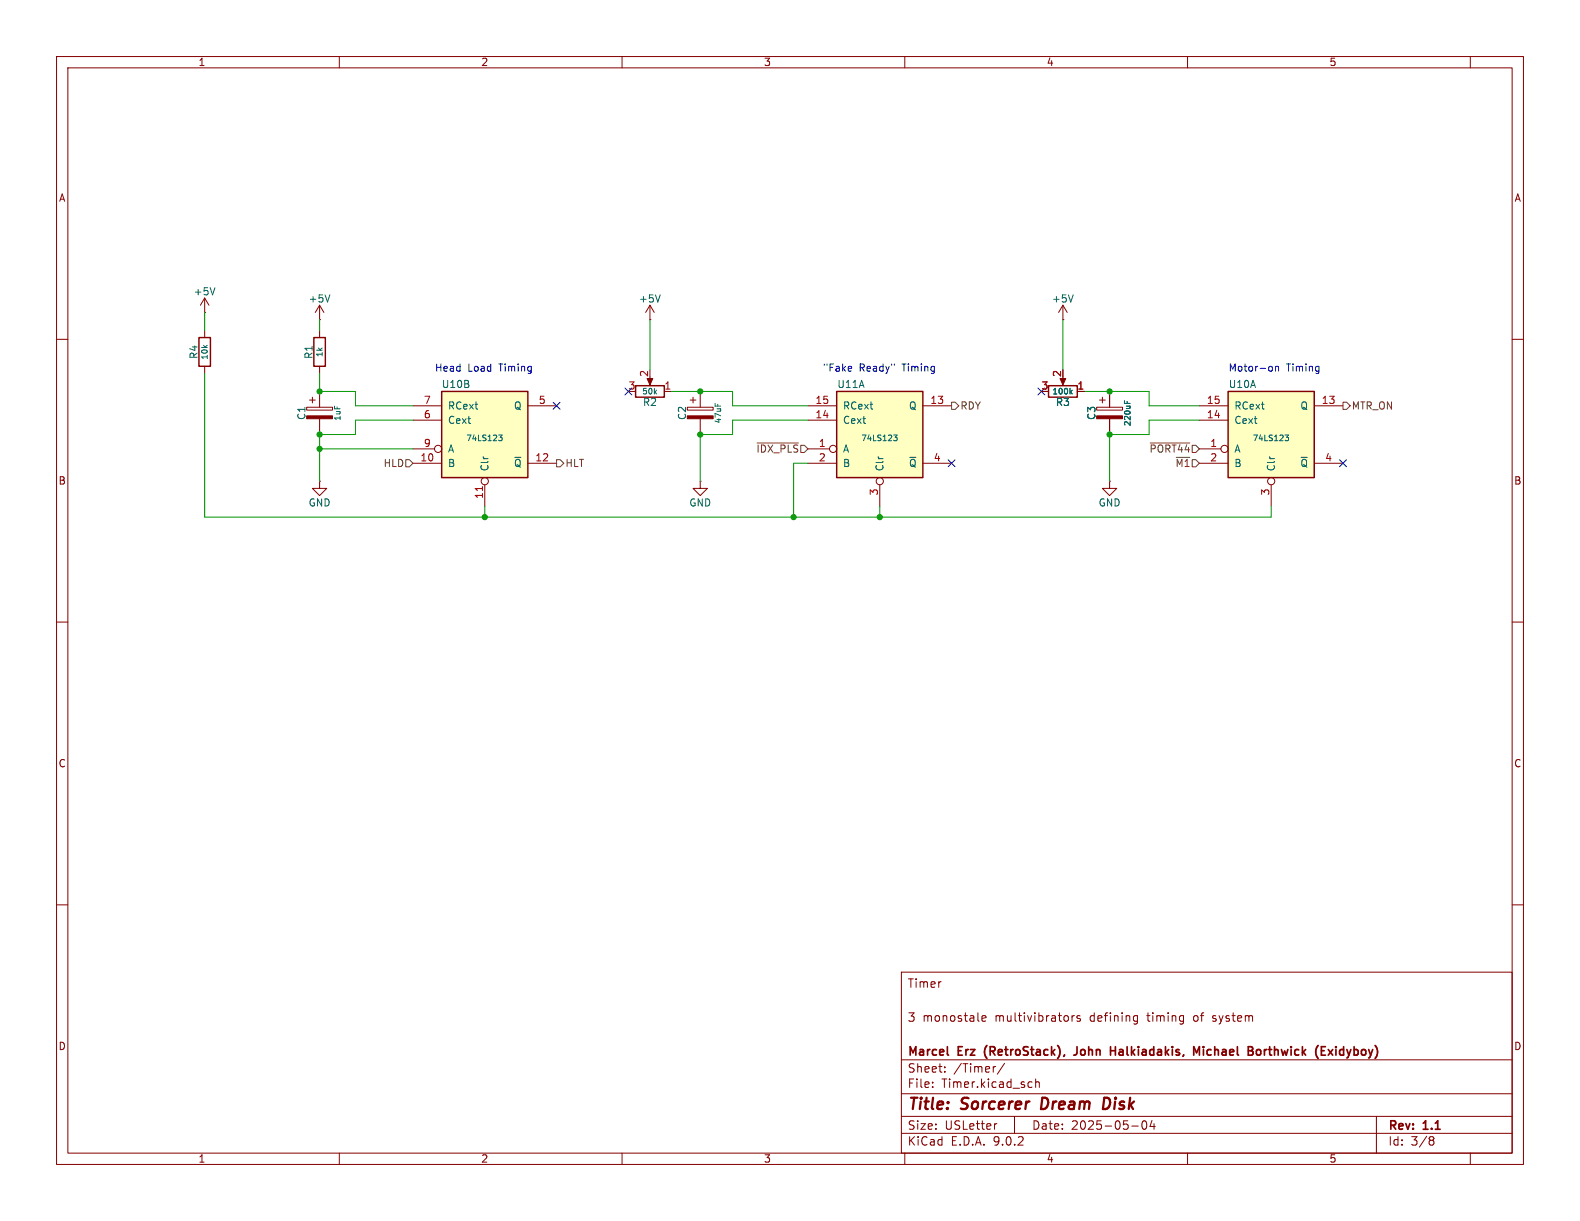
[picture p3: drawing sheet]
<svg xmlns="http://www.w3.org/2000/svg" width="279mm" height="216mm" viewBox="0 0 279 216" stroke-linecap="round" stroke-linejoin="round" font-family="sans-serif">
<g fill="none" stroke="#840000" stroke-width=".18">
<path d="M10 10h259.4v195.9h-259.4zM12 12h255.4v191.9h-255.4zM60 10v2M110 10v2M160 10v2M210 10v2M260 10v2M10 60h2M267.4 60h2M10 110h2M267.4 110h2M10 160h2"/>
<path d="M159.4 171.9h108v32h-108zM189.6 179.6v1M190 179.6l-.3 .1-.1 .2M191 179.7l-.4-.1-.2 .2 .1 .2 .5 .2v.3h-.6M200.7 179.6l.4 .1M201.1 179.6v1.2l-.1 .2-.4 .1M267.4 160h2M159.4 197.4h108M159.4 193.4h108M159.4 187.4h108M164.9 192.1v.2M164.9 191.4v.1"/>
<path d="M167.1 189.4v.2M167.1 188.7v.1M173.6 180.1l.8-.2-.1-.2-.4-.1-.3 .2 .1 .7h.6M176.1 188.6l-.3 .1M176.3 198.7l-.3 .1M177.6 188l-1.2 1.9M179.4 197.4v3M182.1 191.3l.4 .1M182.5 192.2l-.4 .1M183.1 191.4l.3-.1 .3 .1 .1 .9M183.1 190.8v1.5M200.1 199.1h1.2"/>
<path d="M201.1 180.5l-.4 .1M202.1 198.3l.2-.1a.81 .81 0 0 1 .6 .6 .81 .81 0 0 1-.3 .8l-.2 .1a.81 .81 0 0 1-.3-1.4zM203.7 198.1l-.3 1.1h.9M204.1 198.7v1M243.4 197.4v6.5M60 203.9v2M110 203.9v2M159.4 200.4h108M160 203.9v2M210 203.9v2M253 201l.4 .1 .2 .2-.3 .3M253 201.6h.3"/>
<path d="M253.3 201.6l.2 .2 .1 .4-.2 .2-.4 .1M260 203.9v2"/>
</g>
<path d="M184.3 194.1l-.2 2h.5M196 194.2l-.7-.1-.3 2h.5l.5-.3" fill="none" stroke="#840000" stroke-width=".4"/>
<path d="M167.6 186.5l.1 .1M174.2 185.5v1M190.5 185.1v1a.48 .48 0 0 1-.6 .5M196.4 185.8h.8M197.2 185.1v1.5M211.1 186.6v-1.5l.5 1 .5-1v1.5M212.8 185.1v.1M212.8 185.6v1M222.3 185.6h.4l.3 .3v.4l-.3 .3-.4-.1-.1-.2v-.4zM234.9 185.6l.8 1M235.7 185.6l-.8 1" fill="none" stroke="#840000" stroke-width=".3"/>
<path d="M148 69.2h15.2v15.3h-15.2z" fill="#ffffc2"/>
<path d="M35.2 59.7h2v5.1h-2zM148 69.2h15.2v15.3h-15.2z" fill="none" stroke="#840000" stroke-width=".25"/>
<g fill="none" stroke="#840000" stroke-width=".18">
<path d="M36.2 58.4v1.3M56.5 56.5h.1M56.5 54l-.7 1.2M56.5 54l.8 1.2M56.5 54v2.5M36.2 64.8v1.2M121.5 72h4.6v.5h-4.6zM122 70.7h1.1M122.6 70.2v1M123.8 69.2v2.8M123.8 74v2.8M142.9 71.8h5.1"/>
<path d="M142.9 74.3h5.1M142.9 79.4h3.8M163.2 71.8h5.1M123.8 85.1v1.3h1.3l-1.3 1.2-1.2-1.2h1.2M123.8 85.1h.1M142.9 81.9h5.1M155.6 85.7v3.8M163.2 81.9h5.1"/>
<circle cx="147.3" cy="79.4" r=".63"/>
<circle cx="155.6" cy="85.1" r=".63"/>
</g>
<path d="M58.3 52.1l-.4 1.3M126.5 71.3v.5M158 76.9h.6l-.3 .4 .3 .1v.3l-.1 .2h-.3" fill="none" stroke="#006464" stroke-width=".18"/>
<path d="M121.5 73.5h4.6v.5h-4.6z" fill="#840000" stroke="#840000" stroke-width=".18"/>
<path d="M217.2 69.2h15.2v15.3h-15.2z" fill="#ffffc2"/>
<path d="M55.5 59.7h2v5.1h-2zM217.2 69.2h15.2v15.3h-15.2z" fill="none" stroke="#840000" stroke-width=".25"/>
<g fill="none" stroke="#840000" stroke-width=".18">
<path d="M36.2 55.2h.1M36.2 52.7l-.8 1.3M36.2 52.7l.8 1.3M36.2 52.7v2.5M56.5 58.4v1.3M54.2 72h4.6v.5h-4.6zM54.7 70.7h1.1M55.2 70.2v1M56.5 64.8v1.2M56.5 69.2v2.8M56.5 74v2.8M212.1 71.8h5.1"/>
<path d="M212.1 74.3h5.1M212.1 79.4h3.8M232.4 71.8h5.1M56.5 85.1v1.3h1.3l-1.3 1.2-1.3-1.2h1.3M56.5 85.1h.1M196.2 85.1v1.3h1.3l-1.3 1.2-1.3-1.2h1.3M196.2 85.1h.1M212.1 81.9h5.1M224.8 85.7v3.8M232.4 81.9h5.1"/>
<circle cx="216.5" cy="79.4" r=".63"/>
<circle cx="224.8" cy="85.1" r=".63"/>
</g>
<path d="M38 50.9l-.4 1.2M227.2 76.9h.7l-.4 .4 .3 .1 .1 .3-.2 .2h-.3" fill="none" stroke="#006464" stroke-width=".18"/>
<path d="M54.2 73.5h4.6v.5h-4.6z" fill="#840000" stroke="#840000" stroke-width=".18"/>
<path d="M78.1 69.2h15.2v15.3h-15.2z" fill="#ffffc2"/>
<path d="M78.1 69.2h15.2v15.3h-15.2zM112.4 68.2h5.1v2h-5.1zM185.4 68.2h5.1v2h-5.1z" fill="none" stroke="#840000" stroke-width=".25"/>
<g fill="none" stroke="#840000" stroke-width=".18">
<path d="M114.9 56.5h.1M114.9 54l-.7 1.2M114.9 54l.8 1.2M114.9 54v2.5M188 56.5h.1M188 54l-.8 1.2M188 54l.7 1.2M188 54v2.5M73 71.8h5.1M73 74.3h5.1M73 79.4h3.8M93.3 71.8h5.1"/>
<path d="M114.9 66.7v1M117.5 69.2h1.2M188 66.7v1M190.5 69.2h1.3M193.9 72h4.6v.5h-4.6zM194.4 70.7h1.1M194.9 70.2v1M196.2 69.2v2.8M196.2 74v2.8M73 81.9h5.1M85.7 85.7v3.8M93.3 81.9h5.1"/>
<circle cx="77.5" cy="79.4" r=".63"/>
<circle cx="85.7" cy="85.1" r=".63"/>
</g>
<path d="M85.3 86v.8" fill="none" stroke="#a90000" stroke-width=".18"/>
<path d="M116.7 52.1l-.4 1.3M189.8 52.1l-.4 1.3M88.2 76.9h.6l-.3 .4 .2 .1 .1 .3-.2 .2h-.3M189.3 69.3l.3 .4M189.6 69l-.4 .4M198.8 70.9v.4M199.3 71v.3" fill="none" stroke="#006464" stroke-width=".18"/>
<g fill="#840000" stroke="#840000" stroke-width=".18">
<path d="M114.4 66.9h1l-.5 1.2z"/>
<path d="M193.9 73.5h4.6v.5h-4.6z"/>
<path d="M187.5 66.9h1l-.5 1.2z"/>
</g>
<path d="M133.9 78.3h7.3M168.3 71.1h.6l.6 .7-.6 .6h-.6zM203.4 78.3h7M237.5 71.1h.6l.7 .7-.7 .6h-.6zM71.8 81.3h.6l.6 .6-.6 .7h-.6zM98.4 81.3h.7l.6 .6-.6 .7h-.7z" fill="none" stroke="#725600" stroke-width=".18"/>
<g fill="none" stroke="#009600" stroke-width=".18">
<path d="M36.2 55.2v3.2M56.5 56.5v1.9M114.9 56.5v8.9M188 56.5v8.9M36.2 66v25.4h188.6v-1.9M56.5 66v3.2h6.4v2.6h10.1M56.5 79.4h16.5M73 74.3h-10.1v2.5h-6.4v8.3M118.7 69.2h10.8v2.6h13.4M142.9 74.3h-13.4v2.5h-5.7v8.3M191.8 69.2h11.4v2.6h8.9M212.1 74.3h-8.9v2.5h-7v8.3"/>
<path d="M85.7 89.5v1.9M142.9 81.9h-2.6v9.5M155.6 89.5v1.9"/>
</g>
<path d="M97.8 71.1l1.2 1.3M99 71.1l-1.2 1.3M110.5 68.6l1.2 1.2M111.7 68.6l-1.2 1.2M183.5 68.6l1.3 1.2M184.8 68.6l-1.3 1.2M167.7 81.3l1.2 1.2M168.9 81.3l-1.2 1.2M236.9 81.3l1.2 1.2M238.1 81.3l-1.2 1.2" fill="none" stroke="#000084" stroke-width=".18"/>
<path d="M150.4 64.8l.2 .3-.6 .1M150.5 65.6h-.1M224.6 64.8h.3l.1 .2v.5l-.4 .1M225.6 64.9l.1-.1h.3l.1 .8M225.6 64.8v.8" fill="none" stroke="#0000c2" stroke-width=".18"/>
<g fill="#009600" stroke="#009600" stroke-width=".18">
<circle cx="140.3" cy="91.4" r=".46"/>
<circle cx="155.6" cy="91.4" r=".46"/>
<circle cx="196.2" cy="69.2" r=".46"/>
<circle cx="196.2" cy="76.8" r=".46"/>
<circle cx="123.8" cy="69.2" r=".46"/>
<circle cx="85.7" cy="91.4" r=".46"/>
<circle cx="56.5" cy="79.4" r=".46"/>
<circle cx="123.8" cy="76.8" r=".46"/>
<circle cx="56.5" cy="76.8" r=".46"/>
<circle cx="56.5" cy="69.2" r=".46"/>
</g>
<g font-size="2.8" fill="#840000">
<text x="160.4" y="196.8">Title:</text>
<text x="170.1" y="196.8">Sorcerer</text>
<text x="185" y="196.8">Dream</text>
<text x="196.7" y="196.8">Disk</text>
</g>
<g font-size="2.1" fill="#840000">
<text x="160.4" y="174.9">Timer</text>
<text x="160.4" y="180.9">3</text>
<text x="163.1" y="180.9">monostale</text>
<text x="176" y="180.9">multivibrators</text>
<text x="192.9" y="180.9">defining</text>
<text x="203.2" y="180.9">timing</text>
<text x="211.5" y="180.9">of</text>
<text x="215" y="180.9">system</text>
<text x="160.4" y="189.9">Sheet:</text>
<text x="160.4" y="187.1">Marcel</text>
<text x="168.6" y="189.9">/Timer/</text>
<text x="169.5" y="187.1">Erz</text>
<text x="174.7" y="187.1">(RetroStack),</text>
<text x="191.3" y="187.1">John</text>
<text x="198.2" y="187.1">Halkiadakis,</text>
<text x="213.5" y="187.1">Michael</text>
<text x="223.8" y="187.1">Borthwick</text>
<text x="236.3" y="187.1">(Exidyboy)</text>
<text x="160.4" y="192.6">File:</text>
<text x="166.5" y="192.6">Timer.kicad_sch</text>
<text x="160.4" y="202.8">KiCad</text>
<text x="160.4" y="200">Size:</text>
<text x="167.1" y="200">USLetter</text>
<text x="168.1" y="202.8">E.D.A.</text>
<text x="175.7" y="202.8">9.0.2</text>
<text x="182.4" y="200">Date:</text>
<text x="189.4" y="200">2025-05-04</text>
<text x="245.4" y="200.2">Rev:</text>
<text x="245.4" y="202.8">Id:</text>
<text x="249.5" y="202.8">3/8</text>
<text x="251.8" y="200.2">1.1</text>
</g>
<g font-size="1.8" fill="#840000">
<text x="35" y="11.9">1</text>
<text x="85" y="11.9">2</text>
<text x="135" y="11.9">3</text>
<text x="185" y="11.9">4</text>
<text x="235" y="11.9">5</text>
<text x="10.3" y="35.9">A</text>
<text x="267.7" y="35.9">A</text>
<text x="10.3" y="85.9">B</text>
<text x="267.7" y="85.9">B</text>
<text x="10.3" y="135.9">C</text>
<text x="267.7" y="135.9">C</text>
<text x="10.3" y="185.9">D</text>
<text x="267.7" y="185.9">D</text>
<text x="35" y="205.8">1</text>
<text x="85" y="205.8">2</text>
<text x="135" y="205.8">3</text>
<text x="185" y="205.8">4</text>
<text x="235" y="205.8">5</text>
</g>
<g font-size="1.8" fill="#006464">
<text x="34.2" y="52.4">+5V</text>
<text x="54.5" y="53.7">+5V</text>
<text x="112.9" y="53.7">+5V</text>
<text x="185.9" y="53.7">+5V</text>
<text x="35.2" y="63.6" transform="rotate(-90 35.2 63.6)">R4</text>
<text x="55.5" y="63.6" transform="rotate(-90 55.5 63.6)">R1</text>
<text x="78" y="68.8">U10B</text>
<text x="113.6" y="72">R2</text>
<text x="148" y="68.8">U11A</text>
<text x="186.6" y="72">R3</text>
<text x="217.2" y="68.8">U10A</text>
<text x="54.2" y="74.4" transform="rotate(-90 54.2 74.4)">C1</text>
<text x="79.1" y="72.6">RCext</text>
<text x="79.1" y="75.2">Cext</text>
<text x="90.8" y="72.6">Q</text>
<text x="121.5" y="74.4" transform="rotate(-90 121.5 74.4)">C2</text>
<text x="149" y="72.6">RCext</text>
<text x="149" y="75.2">Cext</text>
<text x="160.6" y="72.6">Q</text>
<text x="193.9" y="74.4" transform="rotate(-90 193.9 74.4)">C3</text>
<text x="218.2" y="72.6">RCext</text>
<text x="218.2" y="75.2">Cext</text>
<text x="229.9" y="72.6">Q</text>
<text x="79.1" y="80.2">A</text>
<text x="79.1" y="82.8">B</text>
<text x="86.6" y="83.4" transform="rotate(-90 86.6 83.4)">Clr</text>
<text x="90.8" y="82.8">~{Q}</text>
<text x="149" y="80.2">A</text>
<text x="149" y="82.8">B</text>
<text x="156.4" y="83.4" transform="rotate(-90 156.4 83.4)">Clr</text>
<text x="160.6" y="82.8">~{Q}</text>
<text x="218.2" y="80.2">A</text>
<text x="218.2" y="82.8">B</text>
<text x="225.7" y="83.4" transform="rotate(-90 225.7 83.4)">Clr</text>
<text x="229.9" y="82.8">~{Q}</text>
<text x="54.5" y="89.8">GND</text>
<text x="121.8" y="89.8">GND</text>
<text x="194.2" y="89.8">GND</text>
</g>
<g font-size="1.8" fill="#0000c2">
<text x="76.8" y="65.8">Head</text>
<text x="82.7" y="65.8">Load</text>
<text x="88.4" y="65.8">Timing</text>
<text x="145.4" y="65.8">&quot;Fake</text>
<text x="151.9" y="65.8">Ready&quot;</text>
<text x="159.7" y="65.8">Timing</text>
<text x="217.2" y="65.8">Motor-on</text>
<text x="227.5" y="65.8">Timing</text>
</g>
<g font-size="1.8" fill="#a90000">
<text x="74.9" y="71.5">7</text>
<text x="95.2" y="71.5">5</text>
<text x="111.1" y="69">3</text>
<text x="114.7" y="66.7" transform="rotate(-90 114.7 66.7)">2</text>
<text x="117.4" y="69">1</text>
<text x="144.1" y="71.5">15</text>
<text x="164.4" y="71.5">13</text>
<text x="184.1" y="69">3</text>
<text x="187.7" y="66.7" transform="rotate(-90 187.7 66.7)">2</text>
<text x="190.4" y="69">1</text>
<text x="213.3" y="71.5">15</text>
<text x="233.6" y="71.5">13</text>
<text x="74.9" y="74">6</text>
<text x="144.1" y="74">14</text>
<text x="213.3" y="74">14</text>
<text x="74.3" y="81.7">10</text>
<text x="74.9" y="79.1">9</text>
<text x="94.6" y="81.7">12</text>
<text x="144.7" y="79.1">1</text>
<text x="144.7" y="81.7">2</text>
<text x="165" y="81.7">4</text>
<text x="213.9" y="79.1">1</text>
<text x="213.9" y="81.7">2</text>
<text x="234.2" y="81.7">4</text>
<text x="85.5" y="88.3" transform="rotate(-90 85.5 88.3)">11</text>
<text x="155.3" y="87.7" transform="rotate(-90 155.3 87.7)">3</text>
<text x="224.5" y="87.7" transform="rotate(-90 224.5 87.7)">3</text>
</g>
<g font-size="1.8" fill="#725600">
<text x="169.7" y="72.6">RDY</text>
<text x="239" y="72.6">MTR_ON</text>
<text x="67.7" y="82.8">HLD</text>
<text x="99.9" y="82.8">HLT</text>
<text x="133.7" y="80.2">~{IDX_PLS}</text>
<text x="203.2" y="80.2">~{PORT44}</text>
<text x="207.8" y="82.8">~{M1}</text>
</g>
<g font-size="1.4" fill="#006464">
<text x="36.9" y="63.7" transform="rotate(-90 36.9 63.7)">10k</text>
<text x="57.2" y="63.2" transform="rotate(-90 57.2 63.2)">1k</text>
<text x="113.4" y="69.9">50k</text>
<text x="186" y="69.9">100k</text>
<text x="60.4" y="74.5" transform="rotate(-90 60.4 74.5)">1uF</text>
<text x="127.7" y="75" transform="rotate(-90 127.7 75)">47uF</text>
<text x="200.1" y="75.5" transform="rotate(-90 200.1 75.5)">220uF</text>
<text x="82.3" y="78.2">74LS123</text>
<text x="152.2" y="78.2">74LS123</text>
<text x="221.4" y="78.2">74LS123</text>
</g>
</svg>
